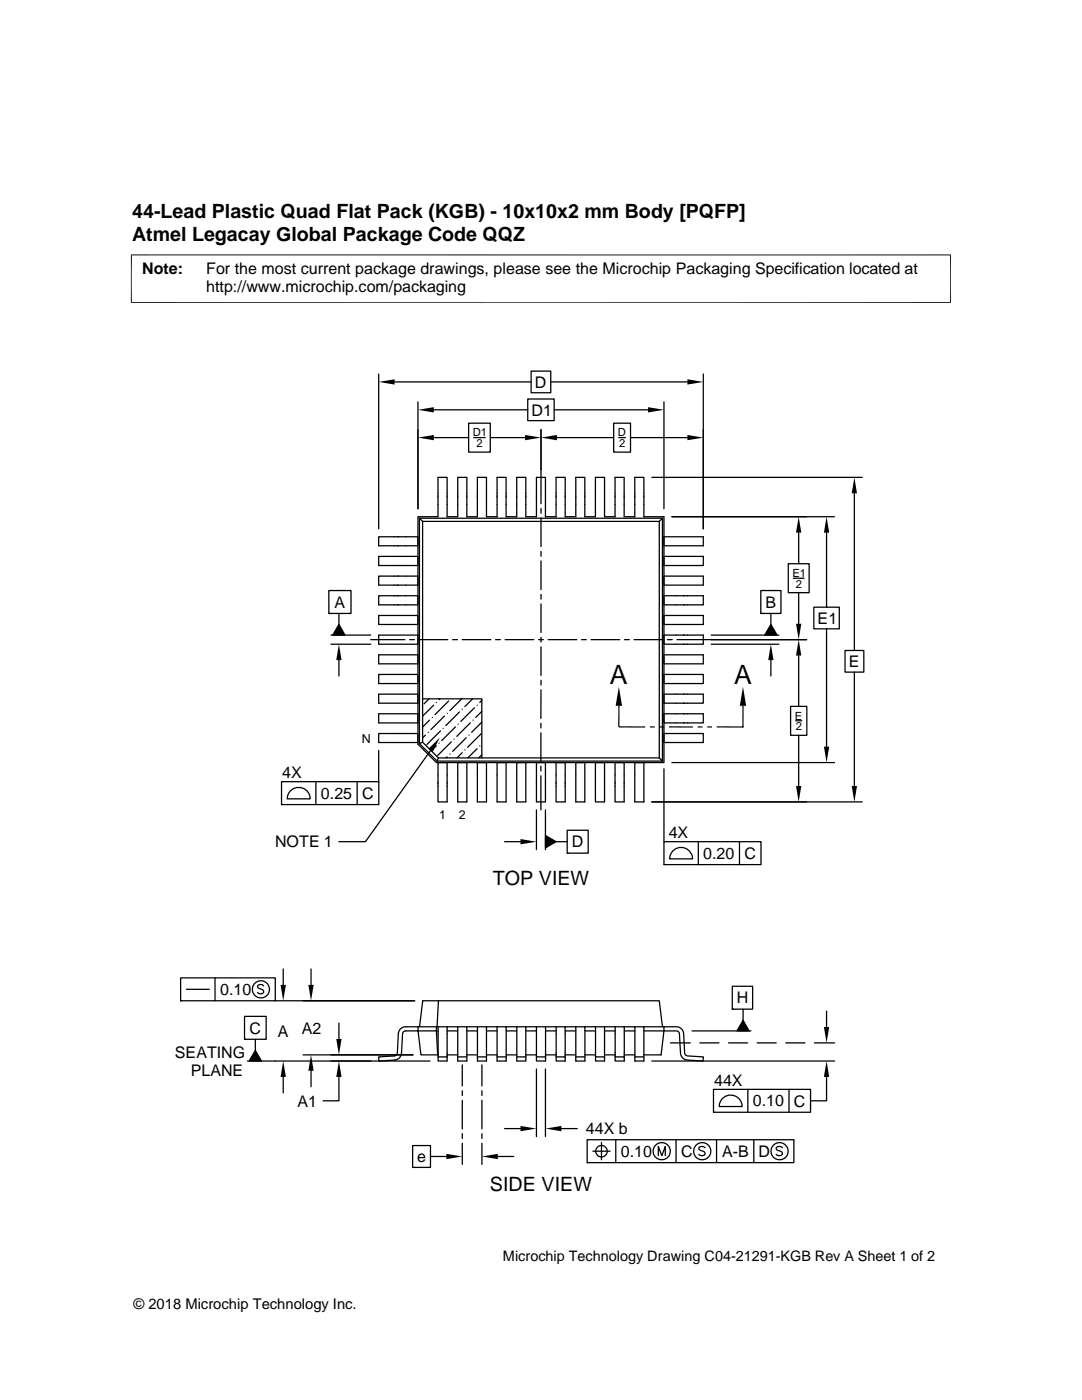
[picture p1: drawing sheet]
<svg xmlns="http://www.w3.org/2000/svg" width="216mm" height="279mm" viewBox="0 0 216 279" stroke-linecap="round" stroke-linejoin="round" font-family="sans-serif">
<g fill="none" stroke="#000" stroke-width=".25">
<path d="M75.6 74.6v30.9M78.7 76.2h27.3M105.3 79.6h5.3v4.3h-5.3zM106 74.1h3.9v4.3h-3.9zM109.9 76.2h27.3M140.3 74.6v30.9M83.4 80.2v21.3M86.6 87.3h6.9M86.6 81.8h18.7M87.4 95.3h1.8v7.8h2.1v-7.8h1.9v7.8h2v-7.8h1.9v7.8h2.1v-7.8h1.8v7.8h2.1v-7.8h1.8v7.8h2.1v-7.8h1.8v7.8h2.2v-7.8h1.8v7.8h2.1v-7.8h1.8v7.8h2.1v-7.8h1.8v7.8h2.1v-7.8h1.8v7.8h2.2v-7.8h1.8v7.8h4v49.1h-45.4l-3.7-3.7v-45.4h4zM93.5 84.5h4.3v5.7h-4.3zM94.5 87.3h2.3"/>
<path d="M97.8 87.3h7M107.9 85.7v14.8M110.6 81.8h18.7M111.1 87.3h11.3M122.4 84.5h3.4v5.7h-3.4zM123.5 87.3h1.3M125.8 87.3h11.4M130.1 95.3h42M132.5 80.2v21.3M170.5 98.4v31.4M65.6 117.9h4.4v4.5h-4.4zM75.6 111h7.8v1.9h-7.8z"/>
<path d="M75.6 107.1h7.8v1.8h-7.8zM75.6 115h7.8v1.8h-7.8zM75.6 118.9h7.8v1.8h-7.8zM83.7 103.4l.6 .7v44l-.6 .3zM83.7 103.4h48.5l-.6 .7h-47.3M107.9 101.5v.9M107.9 103.4v5.7M107.9 110v1M107.9 112v5.7M107.9 118.6v1M132.2 103.4v48.5l-.6-.6v-47.2M132.5 118.9h7.8v1.8h-7.8z"/>
<path d="M132.5 111h7.8v1.9h-7.8zM132.5 107.1h7.8v1.8h-7.8zM132.5 115h7.8v1.8h-7.8zM134.1 103.1h32.4M151.8 117.9h4v4.5h-4zM157.3 112.5h4.2v5.8h-4.2zM158.3 115.4h2.1M159.4 106.3v6.2M159.4 118.3v6.2M164.9 106.3v14.9M65.6 122.4h.1M66 126.7h8"/>
<path d="M66 128.6h8M67.6 122.4v2.2M67.6 124.6l1.2 2.1h-2.4zM67.6 131.7v3.2M74 127.7h6.8M75.6 138.5h7.8v1.8h-7.8zM75.6 134.6h7.8v1.8h-7.8zM75.6 126.7h7.8v1.9h-7.8zM75.6 130.7h7.8v1.8h-7.8zM75.6 122.8h7.8v1.8h-7.8zM81.7 127.7h1M83.7 127.7h5.7"/>
<path d="M84.3 139.5h11.8v11.8M85.6 139.5l-1 1M87.8 139.5l-.2 .1M89.5 139.9l-2.7 2.7M90.3 127.7h1M92.1 139.5l-2.3 2.3M92.2 127.7h5.7M94.3 139.5l-1.5 1.5M96.1 139.8l-.4 .4M98.9 127.7h.9M100.8 127.7h5.7M107.5 127.7h.9"/>
<path d="M107.9 120.5v5.7M107.9 127.2v.9M107.9 129.1v5.7M107.9 135.8v.9M107.9 137.7v5.7M109.4 127.7h5.7M116 127.7h1M117.9 127.7h5.8M124.6 127.7h1M126.5 127.7h5.7M132.5 126.7h7.8v1.9h-7.8zM132.5 134.6h7.8v1.8h-7.8z"/>
<path d="M132.5 138.5h7.8v1.8h-7.8zM132.5 122.8h7.8v1.8h-7.8zM132.5 130.7h7.8v1.8h-7.8zM133.2 127.7h.9M135.1 127.7h25.9M141.9 126.7h13.5M141.9 128.6h13.5M151.8 122.4h.1M153.8 124.6l1.2 2.1h-2.4zM153.8 122.4v2.2M153.8 131.7v3.2M159.4 130.8v10.2"/>
<path d="M162.4 121.2h5.1v4.3h-5.1zM164.9 125.5v23.5M168.6 129.8h3.8v4.3h-3.8zM170.5 134.1v22.8M56.2 156h19.4v4.6h-19.4zM58.1 157.7a2.3 2.3 0 0 1 2.4-.4 2.3 2.3 0 0 1 1.4 2.1h-4.6l.3-1.1zM63 156v4.6M71.3 156v4.6M75.6 146.4h7.8v1.8h-7.8zM75.6 142.5h7.8v1.8h-7.8zM75.6 149.8v6.2M83.7 148.4l3.5 3.5"/>
<path d="M84.3 148.1l3.2 3.2M84.9 146.7l-.6 .6M85.4 146.2h.1M85.7 143.7l-1.4 1.4M85.9 149.8l-13 18.2h-5.3M86.3 143.2h.1M86.5 140.7l-2.2 2.2M87.1 148.9l-1 1M87.1 140.2h.1M87.4 152.2h1.8v7.8h-1.8zM87.6 148.3h.1M87.9 145.9l-2.7 2.7"/>
<path d="M88.4 145.4h.1M88.7 142.9l-2.7 2.7M89.2 151l-.2 .3M89.2 142.4h.1M89.8 150.5h.1M90 148.1l-2.7 2.7M90.6 147.5h.1M90.9 145.1l-2.7 2.7M91.3 152.2h1.9v7.8h-1.9zM91.4 144.5h.1M91.7 142.1l-2.7 2.7M92.2 150.2l-1 1.1"/>
<path d="M92.2 141.5h.1M92.8 149.7h.1M93 147.2l-2.7 2.7M93.6 146.7h.1M93.9 144.3l-2.8 2.7M94.4 143.7h.1M94.7 141.3l-2.8 2.7M95.2 149.4l-1.9 1.9M95.2 140.7h.1M95.2 152.2h1.9v7.8h-1.9zM95.7 148.9h.1M96 146.4l-2.7 2.7"/>
<path d="M96.1 150.6l-.6 .7M96.1 142l-1.2 1.2M96.1 144.1l-2 2.1M99.2 152.2h1.8v7.8h-1.8zM103.1 152.2h1.8v7.8h-1.8zM107 152.2h1.8v7.8h-1.8zM107.9 144.3v1M107.9 146.2v5.8M107.9 152.9v1M107.9 154.8v6.8M111 152.2h1.8v7.8h-1.8zM114.9 152.2h1.8v7.8h-1.8z"/>
<path d="M118.8 152.2h1.8v7.8h-1.8zM122.7 152.2h1.8v7.8h-1.8zM123.5 140.9v4.2h5.2M126.7 152.2h1.8v7.8h-1.8zM131.6 151.3h-44.1l-.3 .6h45M132.5 142.5h7.8v1.8h-7.8zM132.5 146.4h7.8v1.8h-7.8zM132.5 153.4v14.6M133.5 145.1h4.8M134.1 152.2h32.4M148.3 140.9v4.2h-5.3M157.8 141h3.2v5.7h-3.2z"/>
<path d="M158.8 143.8h1.2M159.4 146.7v10.2M56.2 160.6h.1M100.7 168h3.2M107 161.6v8M108.8 166.8l2.2 1.2-2.2 1.2zM108.8 161.6v8M111 168h2.2M113.2 165.7h4.2v4.6h-4.2zM113.2 170.3h.1M130.1 160h42M132.5 168h19.3v4.6h-19.3z"/>
<path d="M132.5 172.6h.1M134.4 169.7a2.29 2.29 0 0 1 2.4-.4 2.29 2.29 0 0 1 1.4 2.1h-4.6l.3-1.2zM139.3 168v4.6M147.6 168v4.6M36 195.2h18.9v4.5h-18.9zM36 199.7h.1M37.2 197.4h4.6M42.9 195.2v4.5M52.6 196.8a.67 .67 0 0 0-.7-.3 .67 .67 0 0 0-.5 .4l.2 .3 .8 .3a.43 .43 0 0 1 0 .7 .81 .81 0 0 1-1-.1M54.9 199.7h27.8M56.5 193.4v3.2M62.1 193.4v3.2"/>
<path d="M87.5 199.7h-3.2l-.6 5.2M146.1 196.8h4.1v4.6h-4.1zM48.8 202.8h4.3v4.6h-4.3zM48.8 207.4h.1M50.9 207.4v2.2M50.9 209.6l1.3 2.2h-2.5zM56.5 214.9v3.2M60.5 210.5h21.9M62.1 213.7v3.2M67.6 214.9v4.8h-3.1M67.6 204.2v3.1M83.4 205.7l.6 4.8h3.3l-.2-4.8h.3"/>
<path d="M83.4 204.9v.8M85.8 211.8h-36.4M87.1 204.9h-6.1a1.47 1.47 0 0 0-1.5 1.4l-.3 4.2-.5 .2-3.1 .2v.9l3.1-.2a1.45 1.45 0 0 0 1.4-1.4l.4-4.2 .5-.3h2.4M87.2 204.9l.3-5.2h44.1l.6 5.2M87.3 210.5h.1M87.4 204.9v6h1.8v.9h-1.8v-.9M87.4 204.9h-.3v.8h-3.7M89.2 210.5h2.1M89.2 204.9v6M89.2 205.7h2.1M91.3 204.9h1.9v6.9h-1.9zM91.3 204.9h-3.9"/>
<path d="M91.3 210.9h1.9M92.2 212.5v4.2M92.2 217.7v.9M92.2 219.6v5.7M93.2 210.5h2.1M93.2 205.7h2.1M93.2 204.9h2.1M95.3 204.9h1.8v6.9h-1.8zM95.3 210.9h1.8M96.2 212.5v4.2M96.2 217.7v.9M96.2 219.6v5.7"/>
<path d="M97.1 210.5h2.1M97.1 204.9h2.1M97.1 205.7h2.1M99.2 204.9h1.8v6.9h-1.8zM99.2 210.9h1.8M101 210.5h2.1M101 204.9h2.1M101 205.7h2.1M103.1 204.9h1.8v6.9h-1.8zM103.1 210.9h1.8M104.9 210.5h2.1M104.9 205.7h2.1"/>
<path d="M104.9 204.9h2.1M107 204.9v6h1.9v.9h-1.9v-.9M107 204.9h1.9v6M107 213.3v13.5M108.8 213.3v13.5M108.9 210.5h2.1M108.9 205.7h2.1M108.9 204.9h2.1M111 204.9v6h1.8v.9h-1.8v-.9M111 204.9h1.8v6M112.8 210.5h2.1M112.8 204.9h2.1"/>
<path d="M112.8 205.7h2.1M114.9 204.9h1.8v6.9h-1.8zM114.9 210.9h1.8M116.7 210.5h2.1M116.7 205.7h2.1M116.7 204.9h2.1M118.8 204.9v6h1.8v.9h-1.8v-.9M118.8 204.9h1.8v6M120.6 210.5h2.1M120.6 204.9h2.1M120.6 205.7h2.1M122.7 204.9v6h1.9v.9h-1.9v-.9"/>
<path d="M122.7 204.9h1.9v6M124.6 210.5h2.1M124.6 204.9h2.1M124.6 205.7h2.1M126.7 204.9h1.8v6.9h-1.8zM126.7 210.9h1.8M128.5 204.9h4M128.5 205.7h4M130.1 211.8h36.4M132.5 204.9h2.4a1.47 1.47 0 0 1 1.5 1.4l.3 4.2 .5 .2 3.1 .2v.9l-3.1-.2a1.45 1.45 0 0 1-1.4-1.4l-.4-4.2-.5-.3h-2.4M132.5 205.7l-.6 4.8h-3.4M132.5 204.9v.8"/>
<path d="M133.8 208.1h4M138.1 205.7h11.7M139.7 208.1h3.8M142.4 217.4h19.3v4.6h-19.3zM144.3 219.1a2.29 2.29 0 0 1 2.4-.4 2.29 2.29 0 0 1 1.4 2.1h-4.6l.3-1.1zM145.4 208.1h3.8M146.1 201.4h.1M148.3 203.6l1.2 2.1h-2.5zM148.3 201.4v2.2M149.2 217.4v4.6M151.1 208.1h3.8M156.8 208.1h3.8"/>
<path d="M157.4 217.4v4.6M162.5 208.1h4M164.9 214.9v4.8h-3.1M164.9 201.8v3.2M82.3 228.6h3.6v4.4h-3.6zM85.9 230.8h3.2M92.2 226.3v.9M92.2 228.2v4.2M96.2 226.3v.9M96.2 228.2v4.2M99.3 230.8h3.2M100.7 225.2h3.2"/>
<path d="M112 225.2h3.2M117.2 227.5h41.2v4.5h-41.2zM117.2 232h.1M118.3 229.7h3.4M120 228v3.5M122.9 227.5v4.5M131.4 230.6v-1.8l.7 1.8 .7-1.8v1.8M134.9 227.5v4.5M140.7 229.1a.72 .72 0 0 0-1.3 .1l.2 .3 .7 .3a.48 .48 0 0 1 .4 .6 .83 .83 0 0 1-1.3 0M142.4 222h.1M143 227.5v4.5M150.4 227.5v4.5"/>
<path d="M156.1 229.1a.72 .72 0 0 0-1.2 .1l.1 .3 .7 .3a.48 .48 0 0 1 .4 .6 .83 .83 0 0 1-1.2 0"/>
<circle cx="52.1" cy="197.4" r="1.72"/>
<circle cx="120" cy="229.8" r="1.14"/>
<circle cx="132" cy="229.7" r="1.72"/>
<circle cx="140.1" cy="229.7" r="1.72"/>
<circle cx="155.6" cy="229.7" r="1.72"/>
</g>
<g fill="#000">
<path d="M75.6 76.2l3.1-.5v1.1zM137.2 75.7l3.1 .5-3.1 .6zM83.4 81.8l3.2-.5v1zM83.4 87.3l3.2-.5v1.1zM104.8 86.8l3.1 .5-3.1 .6zM107.9 87.3l3.2-.5v1.1zM129.3 81.3l3.2 .5-3.2 .5zM137.2 86.8l3.1 .5-3.1 .6zM170.5 95.3l.5 3.1h-1.1zM159.4 103.1l.5 3.2h-1.1zM164.9 103.1l.6 3.2h-1.1zM67.6 128.6l.6 3.1h-1.1z"/>
<path d="M67.6 124.6l1.2 2.1h-2.4zM123.5 137.1l.6 3.8h-1.2zM153.8 128.6l.5 3.1h-1zM153.8 124.6l1.2 2.1h-2.4zM158.8 124.5h1.1l-.5 3.2zM159.4 127.7l.5 3.1h-1.1zM85.5 149.5l2.3-2.3-1.5 2.9zM129.7 144.9h.9l-.9 .3zM129.7 145.2l.9-.3v.3zM131.6 144.9h.9l-.9 .3zM131.6 145.2l.9-.3v.3zM139.2 144.9h1l-1 .3z"/>
<path d="M139.2 145.2l1-.3v.3zM141.1 144.9h1l-1 .3zM141.1 145.2l1-.3v.3zM148.3 137.1l.6 3.8h-1.3zM158.8 156.9h1.1l-.5 3.1zM164.4 149h1.1l-.6 3.2zM169.9 156.9h1.1l-.5 3.1zM103.9 167.4l3.1 .6-3.1 .5zM108.8 166.8l2.2 1.2-2.2 1.2zM56 196.6h1l-.5 3.1zM61.5 196.6h1.1l-.5 3.1zM50.9 209.6l1.3 2.2h-2.5z"/>
<path d="M56.5 211.8l.5 3.1h-1zM62.1 210.5l.5 3.2h-1.1zM67.1 207.3h1.1l-.6 3.2zM67.6 211.8l.6 3.1h-1.1zM148.3 203.6l1.2 2.1h-2.5zM164.4 205h1.1l-.6 3.1zM164.9 211.8l.6 3.1h-1.1zM89.1 230.3l3.1 .5-3.1 .5zM96.2 230.8l3.1-.5v1zM103.9 224.7l3.1 .5-3.1 .6zM108.8 225.2l3.2-.5v1.1z"/>
</g>
<path d="M26.1 50.9h163.7M26.2 50.8v9.7M189.7 50.8v9.7M26.1 60.4h163.7M148.3 144.9v.3" fill="none" stroke="#000" stroke-width=".2"/>
<g font-size="5.3">
<text x="121.7" y="136.4">A</text>
<text x="146.5" y="136.4">A</text>
</g>
<g font-size="3.9">
<text x="26.4" y="43.5">44-Lead Plastic Quad Flat Pack (KGB) - 10x10x2 mm Body [PQFP]</text>
<text x="26.4" y="48">Atmel Legacay Global Package Code QQZ</text>
<text x="98.3" y="176.6">TOP VIEW</text>
<text x="97.8" y="237.8">SIDE VIEW</text>
</g>
<g font-size="3.2">
<text x="28.4" y="54.6">Note:</text>
<text x="41.1" y="58.3">http://www.microchip.com/packaging</text>
<text x="41.1" y="54.6">For the most current package drawings, please see the Microchip Packaging Specification located at</text>
<text x="106.7" y="77.4">D</text>
<text x="106.1" y="82.9">D1</text>
<text x="66.8" y="121.3">A</text>
<text x="152.7" y="121.3">B</text>
<text x="163.2" y="124.5">E1</text>
<text x="169.4" y="133.1">E</text>
<text x="56.3" y="155.2">4X</text>
<text x="64.1" y="159.4">0.25</text>
<text x="72.3" y="159.4">C</text>
<text x="133.4" y="167.2">4X</text>
<text x="54.9" y="169.1">NOTE 1</text>
<text x="114.1" y="169.1">D</text>
<text x="140.3" y="171.4">0.20</text>
<text x="148.5" y="171.4">C</text>
<text x="43.9" y="198.6">0.10</text>
<text x="147" y="200.3">H</text>
<text x="49.8" y="206.3">C</text>
<text x="55.4" y="206.9">A</text>
<text x="60.2" y="206.3">A2</text>
<text x="34.9" y="211.1">SEATING</text>
<text x="38.1" y="214.7">PLANE</text>
<text x="59.4" y="220.8">A1</text>
<text x="142.5" y="216.6">44X</text>
<text x="150.2" y="220.8">0.10</text>
<text x="158.4" y="220.8">C</text>
<text x="116.9" y="226.4">44X b</text>
<text x="83.2" y="231.9">e</text>
<text x="123.9" y="230.9">0.10</text>
<text x="135.9" y="230.9">C</text>
<text x="144.1" y="230.9">A-B</text>
<text x="151.3" y="230.9">D</text>
</g>
<g font-size="2.9">
<text x="100.4" y="251.7">Microchip Technology Drawing C04-21291-KGB Rev A Sheet 1 of 2</text>
<text x="26.6" y="261.3">© 2018 Microchip Technology Inc.</text>
</g>
<g font-size="2.5">
<text x="72.2" y="148.2">N</text>
<text x="87.6" y="163.4">1</text>
<text x="91.5" y="163.4">2</text>
</g>
<g font-size="2.2">
<text x="94.4" y="87.1">D1</text>
<text x="95.1" y="89.2">2</text>
<text x="123.3" y="87.1">D</text>
<text x="123.5" y="89.2">2</text>
<text x="158.1" y="115.1">E1</text>
<text x="158.8" y="117.3">2</text>
<text x="158.6" y="143.6">E</text>
<text x="158.8" y="145.7">2</text>
</g>
</svg>
